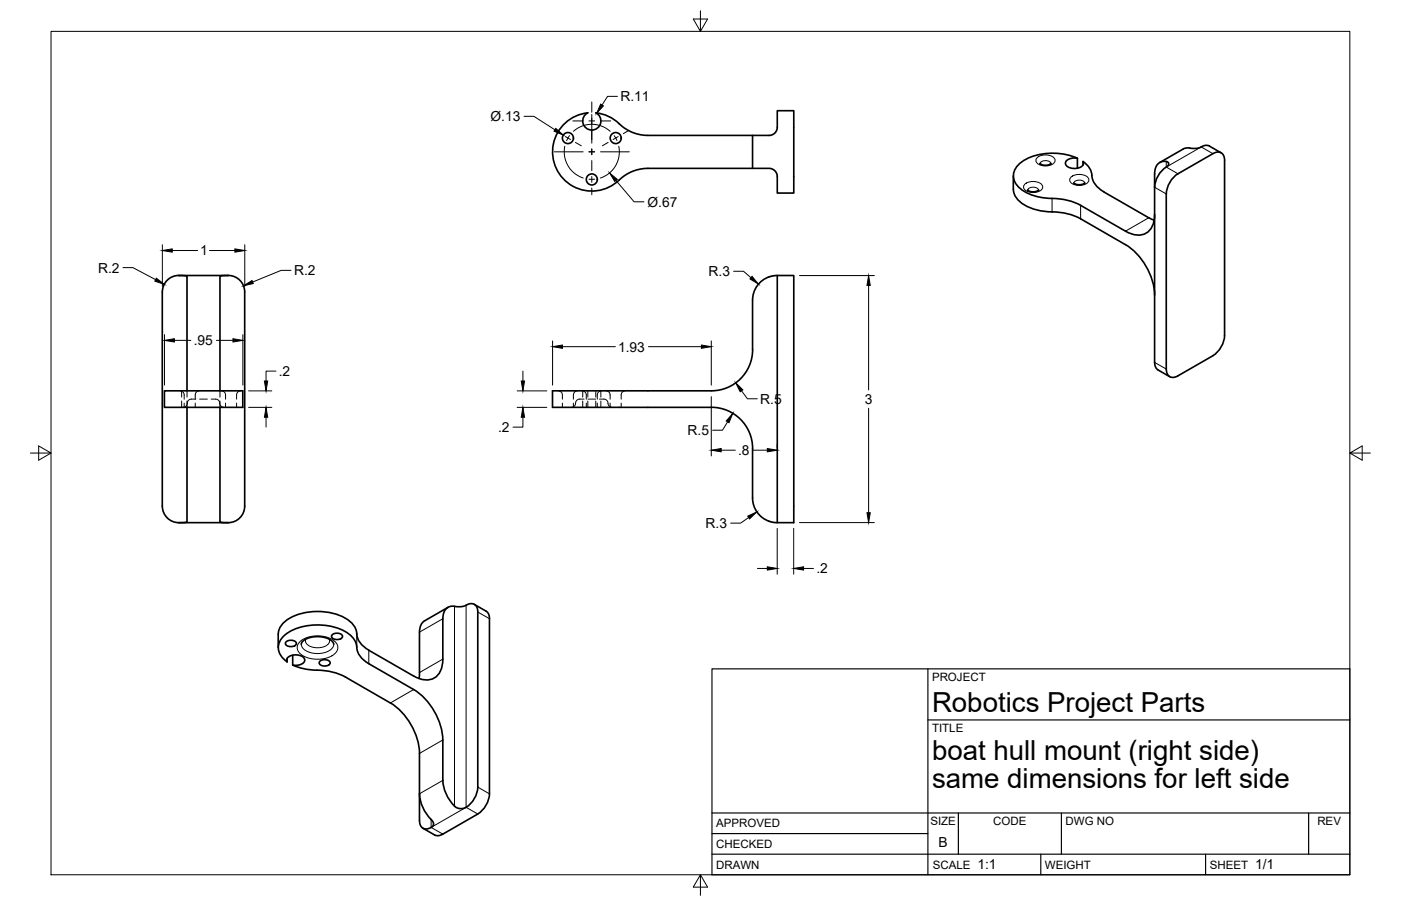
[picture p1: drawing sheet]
<svg xmlns="http://www.w3.org/2000/svg" width="432mm" height="279mm" viewBox="0 0 432 279" stroke-linecap="round" stroke-linejoin="round" font-family="sans-serif">
<!-- layer: Visible -->
<g fill="none" stroke="#000" stroke-width=".51">
<path d="M181.2 34.8a12.1 12.1 0 0 0-9.8 17.1 12.1 12.1 0 0 0 19.4 3.6M183.6 34.8a12.8 12.8 0 0 1 8 4.1 12.6 12.6 0 0 0 8.1 2.9l37.9-.1 1.1-.6 .8-1.1 .1-5.9h5v25.4h-5l-.1-5.8-.8-1.1-1.1-.6-37.9-.1a12.7 12.7 0 0 0-8.9 3.6M183.6 34.8a2.8 2.8 0 0 1 1 4.3 2.8 2.8 0 0 1-4.4 0 2.8 2.8 0 0 1 1-4.3M231.9 41.8v10.1M312.3 54.2v4.2M312.3 58.4a6.9 6.9 0 0 0 5.1 5.7 30.9 30.9 0 0 0 9.8 1.5l3.6 .8 2.3 1.1M316.7 58.6l1.4 .6 1.2-.1 .8-.5M320.5 50.4l1.4 .6 1.3-.1 .7-.5M330.9 56.4l.6 .4 1 .2 1.2-.2 .6-.4M332.1 48.8a18.6 18.6 0 0 0-17.4 1.3 4.8 4.8 0 0 0-.2 8.1 16.9 16.9 0 0 0 10.8 3 18.1 18.1 0 0 1 7.8 2.1M333.8 50.9v-1.1a1.38 1.38 0 0 1-1.2 1.9 3.5 3.5 0 0 1-4.2-1.2 2.42 2.42 0 0 1 3-1.8l.7 .1v3.1M333.8 49.8a5.8 5.8 0 0 1 2.8 5l.9 2.1 1.9 1.8 14.7 8.5"/>
<path d="M355.9 57.8a7.9 7.9 0 0 1 3.9-6.5l.4-.7-.4-.7a2.91 2.91 0 0 0-3.9 2.8v59.1M363.1 53.6a8 8 0 0 0-3.6 6.2v54a2.19 2.19 0 0 0 1 2.4 2.19 2.19 0 0 0 2.6-.3l10.7-6.2a8.1 8.1 0 0 0 3.6-6.3v-53.9a2.18 2.18 0 0 0-1-2.4 2.18 2.18 0 0 0-2.6 .3l-10.7 6.2M364.6 46l-7.2 4.1M366.6 45.7l2.1 .1 1.4-.4a2.74 2.74 0 0 1 2.7-.4l3.6 2.1M366.7 45.6l-1.3 .1-.7 .3M333.1 63.3l13.8 8a5.5 5.5 0 0 0 7.9-.9 8 8 0 0 0 1.1-4.3M333.1 67.5l13.8 7.9a19.9 19.9 0 0 1 9 15.6M354.1 67.1l1.6 .8M50 90v66.1a5.1 5.1 0 0 0 5.1 5.1M55.1 84.9a5.1 5.1 0 0 0-5.1 5.1M70.3 84.9a5.1 5.1 0 0 1 5.1 5.1M75.4 90v66.1a5.1 5.1 0 0 1-5.1 5.1"/>
<path d="M231.9 92.6v15.2M239.6 85h5v76.2h-5zM239.6 85l-2.3 .3a7.6 7.6 0 0 0-5.4 7.3M232 107.8a12.7 12.7 0 0 1-12.7 12.7M355.9 111.8l.1 1 .6 1.1 3.9 2.3M50.7 120.5h24.1v5.1h-24.1zM57.6 120.5v-35.2l-.5-.3h-2h15.2h-2l-.5 .3v35.2M57.6 125.6v35.2l-.5 .3-2 .1M67.8 125.6v35.2l.5 .3 2 .1M219.2 120.5h-48.9v5.1h48.9M219.3 125.6a12.7 12.7 0 0 1 12.7 12.7M231.9 138.3v15.3a7.8 7.8 0 0 0 5.6 7.3l2.1 .3"/>
<path d="M55.1 161.2h15.2M88.1 198a2.22 2.22 0 0 1 3.2 .3 1.9 1.9 0 0 1-3.2 .6l-.1-.6zM92.9 198.7l.3-.8 1.3-.9 1.4-.5 1.8-.2 2.1 .2 1.4 .5 1.2 .8 .4 .9M102.4 195.8a2.22 2.22 0 0 1 3.2 .3 1.9 1.9 0 0 1-3.2 .6l-.2-.6zM110 195.5a7.1 7.1 0 0 0-5.3-5.7 18.4 18.4 0 0 0-16.8 1.8 5.4 5.4 0 0 0-2.1 3.9l-.1 4.2M110 199.6a6.9 6.9 0 0 0-4.9-5.5 18.3 18.3 0 0 0-17.3 1.7 4.8 4.8 0 0 0 .7 8.3M110 195.4a6.4 6.4 0 0 0 3.7 5.1M130.9 191.4l-1.1 1.1-.5 1.8-.2 15M138.1 187.3l-7.2 4.2M143.7 186.6l-1.4 .5h-1.8a3.2 3.2 0 0 0-3.9 2.8l-.1 13.4a5.6 5.6 0 0 1-4.8 6.4 7.9 7.9 0 0 1-4.2-1.2l-13.8-8M143.7 186.6a2.19 2.19 0 0 1 2.5-.2 2.19 2.19 0 0 1 1.1 2.3M146.2 186.4l3.9 2.3 .7 1.6 .1 54.5a8 8 0 0 1-3.6 6.2l-10.8 6.2"/>
<path d="M147.3 188.7v54a7.1 7.1 0 0 1-4 6.4l-1.5 .3-1.3-.5a10.6 10.6 0 0 1-4-8.3v-12.4a19.9 19.9 0 0 0-9-15.6l-13.8-7.9a6.4 6.4 0 0 1-3.7-5.1M88.5 203.1v1M88.5 204.1a1.38 1.38 0 0 1 1.1-1.9 3.5 3.5 0 0 1 4.3 1.2 2.42 2.42 0 0 1-3.1 1.8l-.6-.1M90.2 202.1v3M90.2 205.1a21.6 21.6 0 0 0 9.5 1.7 17.3 17.3 0 0 1 6.8 2l13.8 8M98.5 204a2.22 2.22 0 0 1 3.2 .3 1.9 1.9 0 0 1-3.2 .6l-.1-.6zM120.3 216.8a19.8 19.8 0 0 1 9 15.5v20.8a2.27 2.27 0 0 0 1.2 2.3 2.27 2.27 0 0 0 2.6-.4l.5-.8-.4-1.1a14.1 14.1 0 0 1-3.9-8.3M130.3 255.4l4 2.2h1.3l.9-.4"/>
<circle cx="175" cy="42.6" r="1.7"/>
<circle cx="182.4" cy="55.3" r="1.7"/>
<circle cx="189.8" cy="42.6" r="1.7"/>
</g>
<!-- layer: Hidden -->
<g fill="none" stroke="#000" stroke-width=".31">
<path d="M55.5 120.5a1.33 1.33 0 0 1 1.3 1.3v1.3M56 120.5v2M56 123.7v1.9M56.8 124.3v1.3M57.6 120.5v2M57.6 123.7v1.9M60.2 124.3v1.3M60.3 123.1h-.3a1.8 1.8 0 0 0-2.4 1.9l-1.1 .6M61.4 120.5a1.29 1.29 0 0 0-1.2 1.3v1.3M61.5 123.1h2.4M65.1 123.1h1.2a1.42 1.42 0 0 1 1.5 1.7l.5 .6 .7 .2M67.8 120.5v2"/>
<path d="M67.8 123.7v1.9M68.2 120.5a1.29 1.29 0 0 1 1.3 1.3v1.3M69.5 124.3v1.3M72.9 124.3v1.3M74.2 120.5a1.29 1.29 0 0 0-1.3 1.3v1.3M172.1 120.5a1.33 1.33 0 0 1 1.2 1.3v1.3M173.3 124.3v1.3M176.7 124.3v1.3M178 120.5a1.3 1.3 0 0 0-1.3 1.3v1.3M179.4 120.5a1.33 1.33 0 0 1 1.3 1.3v1.3M179.6 120.5v2M179.6 123.7v1.9"/>
<path d="M180 123.1h-.3a1.8 1.8 0 0 0-2.5 1.9l-1.1 .6M180.7 124.3v1.3M181.2 120.5v2M181.2 123.7v1.9M181.2 123.1h2.4M183.6 120.5v2M183.6 123.7v1.9M184.1 124.3v1.3M184.8 123.1h.3a1.8 1.8 0 0 1 2.5 1.9l1.1 .6M185.2 120.5v2M185.2 123.7v1.9M185.4 120.5a1.3 1.3 0 0 0-1.3 1.3v1.3"/>
<path d="M186.8 120.5a1.29 1.29 0 0 1 1.2 1.3v1.3M188 124.3v1.3M191.5 124.3v1.3M192.7 120.5a1.33 1.33 0 0 0-1.2 1.3v1.3"/>
</g>
<!-- layer: Visible Narrow -->
<g fill="none" stroke="#000" stroke-width=".31">
<path d="M315.8 56.8a4 4 0 0 1 5.5 .4 1.78 1.78 0 0 1-1.9 2.1 3.2 3.2 0 0 1-4-1.6zM316.7 58.6a2.03 2.03 0 0 1 3.4 0M319.6 48.6a4 4 0 0 1 5.5 .4 1.78 1.78 0 0 1-1.9 2.1 3.2 3.2 0 0 1-3.9-1.6zM320.5 50.4a2.03 2.03 0 0 1 3.4 0M330.1 54.6a4 4 0 0 1 5.4 .5 1.78 1.78 0 0 1-1.9 2 3.2 3.2 0 0 1-3.9-1.6zM330.9 56.5a2.03 2.03 0 0 1 3.4 0M355.9 57.7l3.6 2.1M359.5 51.5l3.6 2.1M359.5 49.8v1.7M373.8 47.4l-3.6-2.1-10.7 6.2M324.3 61.2v4.1M333.1 63.3v4.2"/>
<path d="M354.1 67.2l-7.2 4.1M355.9 111.8l3.6 2M92.7 197.6a9 9 0 0 1 10.9 .6 2.57 2.57 0 0 1-1.3 4 9.1 9.1 0 0 1-10.1-1 2.39 2.39 0 0 1 .5-3.6zM92.9 198.7a3.4 3.4 0 0 0 3 2.6 6.7 6.7 0 0 0 6.6-1.5l.4-1.1M94.2 197.1a2.04 2.04 0 0 0 2.1 2.5 4.6 4.6 0 0 0 5.2-1.6v-.9M110 195.5v4.1M136.5 190.8l-7.2 4.1M140.1 187v61.6M143.7 186.6v62.4M147.3 188.7l3.6 2.1M113.7 200.5v4.2M127.5 212.6l-7.2 4.2"/>
<path d="M136.5 203.3l-7.2 4.1M136.5 228.2l-7.2 4.1M132.9 255.2l3.6 2M132.9 252.8v2.4M136.5 240.7l-7.2 4.1M143.7 249l3.6 2M143.7 249l-10.8 6.2M147.3 242.7l3.6 2.1"/>
</g>
<!-- layer: Border -->
<path d="M15.7 9.7h400.3v260.1h-400.3zM215.9 3.3v6.4l-2.2-3.8h4.4l-2.2 3.8M9.4 139.7h6.3l-3.8-2.2v4.4l3.8-2.2M416 139.7l3.8 2.2v-4.4l-3.8 2.2h6.4M215.9 269.8l2.2 3.8h-4.4l2.2-3.8v6.3" fill="none" stroke="#000" stroke-width=".31"/>
<!-- layer: Titleblock -->
<path d="M219.4 206.3h196.6v63.5h-196.6zM286 206.3v63.5M286 222h130M219.4 257.1h66.6M219.4 250.7h196.6M295.4 250.7v12.7M327.1 250.7v12.7M403.3 250.7v12.7M219.4 263.4h196.6M320.8 263.4v6.4M371.6 263.4v6.4" fill="none" stroke="#000" stroke-width=".36"/>
<!-- layer: Smart Centers -->
<g fill="none" stroke="#000" stroke-width=".31">
<path d="M176.6 37.3h3.1M181.5 37.3h1.8M182.4 31.5v3.1M182.4 35.3v8.9M185.1 37.3h3.1M170.9 46.8h8.8M170.9 40.2l1.8 1M174.1 45.1a8.5 8.5 0 0 0 5.6 9.8M174.3 42.1l1.5 .9M175.5 41.8l-.9 1.6M176.7 40.5a8.5 8.5 0 0 1 11.4 0M177.4 43.9l1.8 1.1"/>
<path d="M181.5 46.8h1.8M181.5 55.3h1.8M182.4 45.9v1.8M182.4 49.5v3.1M182.4 54.4v1.8M182.4 58v2.1M185.1 46.8h8.9M187.4 43.9l-1.7 1.1M189.3 41.8l.9 1.6M190.5 42.1l-1.5 .9M190.7 45.1a8.5 8.5 0 0 1-5.7 9.8M193.9 40.2l-1.8 1"/>
</g>
<!-- layer: FD_Dimensions -->
<g fill="none" stroke="#000" stroke-width=".31">
<path d="M161.5 35.9h3l6.5 4.1M190.3 29.7h-3l-1.8 2.7M189.8 55.6l5.6 6.6h3.1M50 75.5v12.8M53.1 77.3h7.8M64.6 77.3h7.8M75.4 75.5v12.8M37.9 82.5h3.1l6.9 3.7M89.7 83.4h-3l-8.8 3.6M226.1 83.7h3.1l2.3 1.9M246.4 85h23.1M267.7 88v32.2"/>
<path d="M50.7 103.2v15.6M53.7 105h5.1M66.7 105h5.1M74.8 103.2v15.6M85 114.4h-3v3.1M161.2 114.4v3.1M170.3 105.1v13.7M173.4 106.9h16.3M199.9 106.9h16.3M219.2 105.1v13.7M76.6 120.5h7.2M76.6 125.6h7.2"/>
<path d="M82 128.7v3M159.4 120.5h9.1M159.4 125.6h9.1M161.2 128.7v3h-3.1M219.2 122.3v18.3M222.3 138.8h4.3M224.3 130.1l-1.6 2.6h-3.1M228.6 120.5l1.8 2.5h3M232.1 138.8h4.4M239.5 137.1v1.1M267.7 125.9v32.2M230.8 159.6l-2.6 1.7h-3"/>
<path d="M233.4 175.3h3.1M239.5 162.9v14.2M244.6 162.9v14.2M246.4 161.2h23.1M247.7 175.3h3"/>
</g>
<g fill="#000" stroke="#000" stroke-width=".31">
<path d="M171.3 39.6l2.3 2.1-2.8-1.3zM185.1 32.1l.9 .6-2.1 2.2zM187.9 53.3l2.3 2-.7 .7zM50 77.3l3.1-.5v1zM72.4 76.8l3 .5-3 .5zM48.2 85.8l2.4 1.9-2.9-1zM75.1 88.1l2.6-1.6 .4 .9zM231.8 85.2l2 2.4-2.7-1.6zM267.7 85l.5 3h-1zM50.7 105l3-.5v1zM71.8 104.5l3 .5-3 .5zM81.5 117.5h1l-.5 3z"/>
<path d="M160.7 117.5h1l-.5 3zM170.3 106.9l3.1-.5v1zM216.2 106.4l3 .5-3 .5zM82 125.6l.5 3.1h-1zM161.2 125.6l.5 3.1h-1zM219.2 138.8l3.1-.5v1zM225.8 127.5l-1.1 2.8-.9-.5zM226.8 118.1l2.2 2.1-.9 .6zM236.5 138.3l3 .5-3 .5zM230.5 159.2l2.8-1.3-2.3 2.1zM267.2 158.1h1l-.5 3.1zM236.5 174.8l3 .5-3 .5z"/>
<path d="M244.6 175.3l3.1-.5v1z"/>
</g>
<g font-size="8.5">
<text x="287.3" y="219.5">Robotics Project Parts</text>
<text x="287.3" y="234.5">boat hull mount (right side)</text>
<text x="287.3" y="243.1">same dimensions for left side</text>
</g>
<g font-size="4.3">
<text x="191.2" y="31.2">R.11</text>
<text x="151.2" y="37.3">Ø.13</text>
<text x="199.6" y="63.7">Ø.67</text>
<text x="61.7" y="78.8">1</text>
<text x="30.2" y="84.1">R.2</text>
<text x="90.6" y="84.9">R.2</text>
<text x="218.4" y="85.1">R.3</text>
<text x="59.7" y="106.5">.95</text>
<text x="190.5" y="108.4">1.93</text>
<text x="85.9" y="116">.2</text>
<text x="234.3" y="124.5">R.5</text>
<text x="266.5" y="124.6">3</text>
<text x="153.5" y="133.2">.2</text>
<text x="211.9" y="134.2">R.5</text>
<text x="227.5" y="140.3">.8</text>
<text x="217.5" y="162.8">R.3</text>
<text x="251.6" y="176.8">.2</text>
<text x="289.3" y="261.2">B</text>
<text x="301.2" y="268.1">1:1</text>
<text x="386.8" y="268.1">1/1</text>
</g>
<g font-size="3.5">
<text x="287.3" y="210.1">PROJECT</text>
<text x="287.3" y="225.8">TITLE</text>
<text x="220.7" y="255.2">APPROVED</text>
<text x="286.7" y="254.5">SIZE</text>
<text x="306.1" y="254.5">CODE</text>
<text x="328.4" y="254.5">DWG NO</text>
<text x="406" y="254.5">REV</text>
<text x="220.7" y="261.5">CHECKED</text>
<text x="220.7" y="267.9">DRAWN</text>
<text x="287.5" y="267.9">SCALE</text>
<text x="322.1" y="267.9">WEIGHT</text>
<text x="372.9" y="267.9">SHEET</text>
</g>
</svg>
